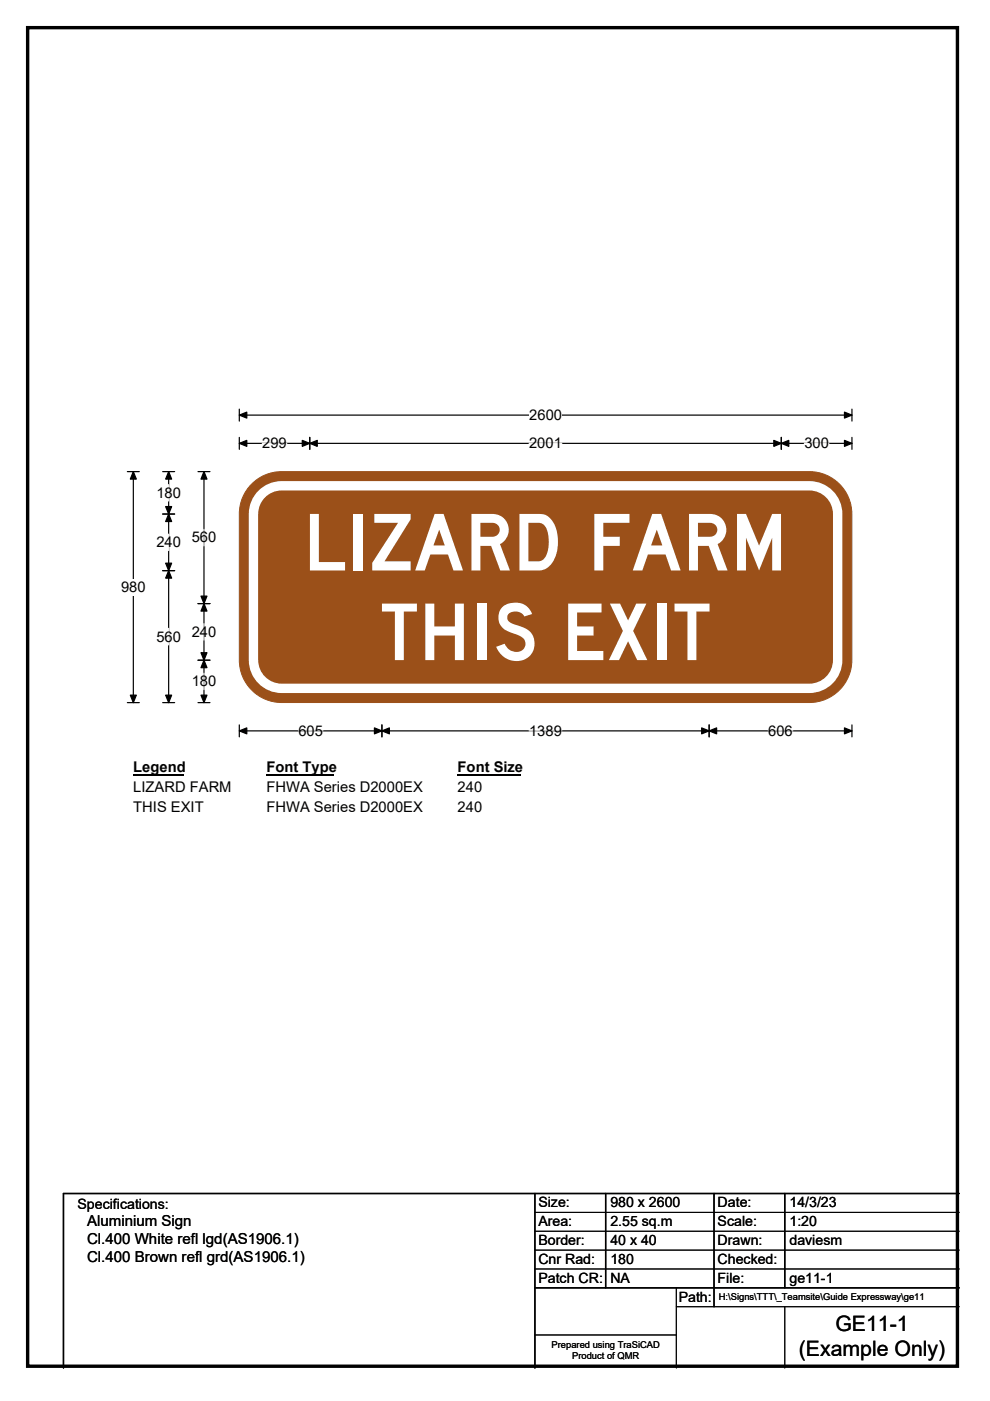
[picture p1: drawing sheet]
<svg xmlns="http://www.w3.org/2000/svg" width="210mm" height="297mm" viewBox="0 0 210 297" stroke-linecap="round" stroke-linejoin="round" font-family="sans-serif">
<path d="M5.9 5.9h197.2v283.8h-197.2z" fill="none" stroke="#000" stroke-width=".72"/>
<path d="M50.8 88h129.9M50.8 86.7v2.6M180.7 86.7v2.6" fill="none" stroke="#000" stroke-width=".25"/>
<path d="M50.8 88l1.5-.6v1.2zM179.1 87.4l1.6 .6-1.6 .6z" fill="#000" stroke="#000" stroke-width=".25"/>
<path d="M112.3 86.3h6.9v3.5h-6.9z" fill="#fff"/>
<g fill="none" stroke="#000" stroke-width=".25">
<path d="M27 100h2.5M28.3 100v49M50.8 94h129.9M50.8 92.7v2.6M65.7 92.7v2.6M165.7 92.7v2.6M180.7 92.7v2.6M27 149h2.5M50.8 153.7v2.5M50.8 155h129.9M81 153.7v2.5M150.4 153.7v2.5"/>
<path d="M180.7 153.7v2.5"/>
</g>
<g fill="#000" stroke="#000" stroke-width=".25">
<path d="M28.3 100l.6 1.6h-1.3zM50.8 94l1.5-.6v1.2zM65.7 94l1.6-.6v1.2zM64.1 93.4l1.6 .6-1.6 .6zM164.1 93.4l1.6 .6-1.6 .6zM165.7 94l1.6-.6v1.2zM179.1 93.4l1.6 .6-1.6 .6zM27.6 147.4h1.3l-.6 1.6zM50.8 155l1.5-.7v1.3zM81 155l1.6-.7v1.3zM79.4 154.3l1.6 .7-1.6 .6zM148.8 154.3l1.6 .7-1.6 .6z"/>
<path d="M150.4 155l1.6-.7v1.3zM179.1 154.3l1.6 .7-1.6 .6z"/>
</g>
<path d="M55.6 94h5.2M112.2 94h7M170.6 94h5.2M63.3 155h5.2M112.2 155h7M162.9 155h5.2" fill="none" stroke="#fff" stroke-width=".25"/>
<path d="M25.7 122.7h5.2v3.5h-5.2z" fill="#fff"/>
<path d="M34.5 100h2.5M35.8 100v49M42 100h2.5M43.3 100v49M34.5 109h2.5M34.5 121h2.5M42 128h2.5M42 140h2.5M34.5 149h2.5M42 149h2.5" fill="none" stroke="#000" stroke-width=".25"/>
<path d="M35.8 100l.6 1.6h-1.3zM43.3 100l.6 1.6h-1.3zM35.8 109l.6 1.6h-1.3zM35.1 107.4h1.3l-.6 1.6zM35.1 119.4h1.3l-.6 1.6zM35.8 121l.6 1.6h-1.3zM43.3 128l.6 1.6h-1.3zM42.6 138.4h1.3l-.6 1.6zM42.6 126.4h1.3l-.6 1.6zM43.3 140l.6 1.6h-1.3zM35.1 147.4h1.3l-.6 1.6zM42.6 147.4h1.3l-.6 1.6z" fill="#000" stroke="#000" stroke-width=".25"/>
<path d="M35.8 102.7v3.5M35.8 113.2v3.5M43.3 112.2v3.5M35.8 133.2v3.5M43.3 132.2v3.5M43.3 142.7v3.5" fill="none" stroke="#fff" stroke-width=".25"/>
<path d="M28.3 161h10.7v3.4h-10.7z" fill="#fff"/>
<path d="M28.3 164.2h10.7" fill="none" stroke="#000" stroke-width=".32"/>
<path d="M56.5 161h14.4v3.4h-14.4z" fill="#fff"/>
<path d="M56.5 164.2h14.4" fill="none" stroke="#000" stroke-width=".32"/>
<path d="M97.1 161h13.4v3.4h-13.4z" fill="#fff"/>
<path d="M97.1 164.2h13.4" fill="none" stroke="#000" stroke-width=".32"/>
<g fill="#fff">
<path d="M28.3 165.1h20.7v3.5h-20.7z"/>
<path d="M56.5 165.1h33.1v3.5h-33.1z"/>
<path d="M97.1 165.1h5.2v3.5h-5.2z"/>
<path d="M28.3 169.3h14.8v3.5h-14.8z"/>
<path d="M56.5 169.3h33.1v3.5h-33.1z"/>
<path d="M97.1 169.3h5.2v3.5h-5.2z"/>
</g>
<path d="M53.4 102.6a8.9 8.9 0 0 1 6.3-2.6h112a9 9 0 0 1 9 9v31a9 9 0 0 1-9 8.9h-112a9 9 0 0 1-8.9-8.9v-31a8.9 8.9 0 0 1 2.6-6.4z" fill-rule="evenodd" fill="#9b5019" stroke="#9b5019" stroke-width=".21"/>
<path d="M55.5 104.7a6 6 0 0 1 4.3-1.7h111.9a6 6 0 0 1 6 6v30.9a6 6 0 0 1-6 6h-111.9a6 6 0 0 1-6-6v-30.9a6 6 0 0 1 1.7-4.3z" fill="none" stroke="#fff" stroke-width="2"/>
<path d="M113.5 253v37M128.5 253v20.1M151.4 253v24.1M166.5 253v20.1M203.5 253h-190v37M113.5 273h90" fill="none" stroke="#000" stroke-width=".3"/>
<path d="M113.5 257h90M113.5 261h90M113.5 265h90M113.5 269h90M143.4 277.1h60.1M143.4 273v17M166.5 277.1v12.9M113.5 283h29.9" fill="none" stroke="#000" stroke-width=".21"/>
<g font-size="16.6" fill="#fff">
<text x="64.3" y="120.9">LIZARD FARM</text>
<text x="80.7" y="140">THIS EXIT</text>
</g>
<g font-size="4.5">
<text x="169.4" y="287.6">(Example Only)</text>
<text x="177.2" y="282.2">GE11-1</text>
</g>
<g font-size="3.2">
<text x="18.5" y="263.8">Cl.400 White refl lgd(AS1906.1)</text>
<text x="18.5" y="259.9">Aluminium Sign</text>
<text x="18.5" y="267.6">Cl.400 Brown refl grd(AS1906.1)</text>
</g>
<g font-size="3.1">
<text x="112.3" y="89.1">2600</text>
<text x="55.6" y="95.1">299</text>
<text x="112.2" y="95.1">2001</text>
<text x="170.6" y="95.1">300</text>
<text x="33.2" y="105.5">180</text>
<text x="33.2" y="116">240</text>
<text x="40.7" y="115">560</text>
<text x="25.7" y="125.5">980</text>
<text x="33.2" y="136">560</text>
<text x="40.7" y="135">240</text>
<text x="40.7" y="145.5">180</text>
<text x="63.3" y="156">605</text>
<text x="112.2" y="156">1389</text>
<text x="162.9" y="156">606</text>
<text x="28.3" y="163.8">Legend</text>
<text x="28.3" y="167.9">LIZARD FARM</text>
<text x="56.5" y="163.8">Font Type</text>
<text x="56.5" y="167.9">FHWA Series D2000EX</text>
<text x="97.1" y="163.8">Font Size</text>
<text x="97.1" y="167.9">240</text>
<text x="28.3" y="172.1">THIS EXIT</text>
<text x="56.5" y="172.1">FHWA Series D2000EX</text>
<text x="97.1" y="172.1">240</text>
</g>
<g font-size="3">
<text x="16.4" y="256.2">Specifications:</text>
<text x="114.2" y="256">Size:</text>
<text x="129.5" y="256">980 x 2600</text>
<text x="152.2" y="256">Date:</text>
<text x="167.4" y="256">14/3/23</text>
<text x="114.2" y="260">Area:</text>
<text x="114.2" y="264">Border:</text>
<text x="129.5" y="260">2.55 sq.m</text>
<text x="129.5" y="264">40 x 40</text>
<text x="152.2" y="260">Scale:</text>
<text x="152.2" y="264">Drawn:</text>
<text x="167.4" y="260">1:20</text>
<text x="167.4" y="264">daviesm</text>
<text x="114.2" y="268">Cnr Rad:</text>
<text x="129.5" y="268">180</text>
<text x="152.2" y="268">Checked:</text>
<text x="114.2" y="272">Patch CR:</text>
<text x="129.5" y="272">NA</text>
<text x="144" y="276">Path:</text>
<text x="152.2" y="272">File:</text>
<text x="167.4" y="272">ge11-1</text>
</g>
<g font-size="2">
<text x="152.5" y="275.6">H:\Signs\TTT\_Teamsite\Guide Expressway\ge11</text>
<text x="117" y="285.8">Prepared using TraSiCAD</text>
<text x="121.3" y="288.2">Product of QMR</text>
</g>
</svg>
